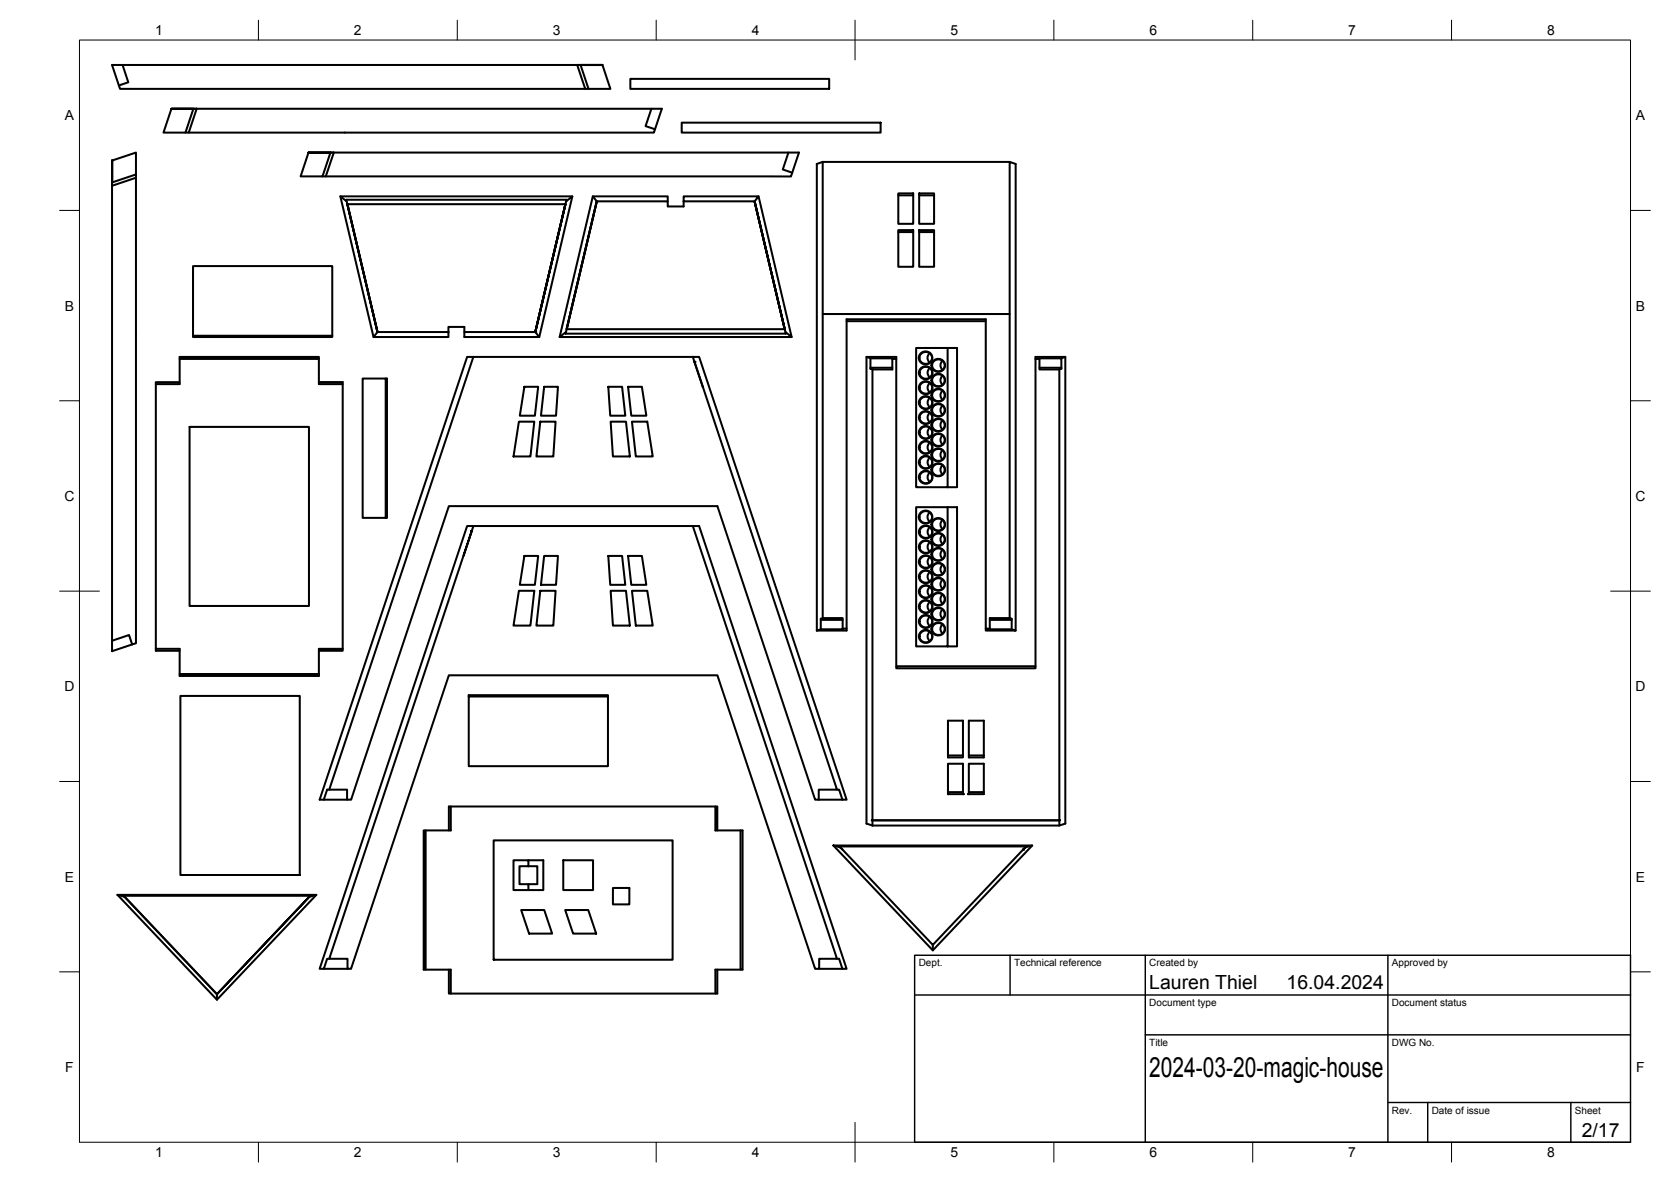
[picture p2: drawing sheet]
<svg xmlns="http://www.w3.org/2000/svg" width="420mm" height="297mm" viewBox="0 0 420 297" stroke-linecap="round" stroke-linejoin="round" font-family="sans-serif">
<!-- layer: Visible -->
<g fill="none" stroke="#000" stroke-width=".51">
<path d="M30.8 16.3l1.5 4.4-2.4 .8 .3 .8h117M145.1 16.3h.9l2 6h-.8zM145.2 16.3h6.3h-5.5h5.5l2 6h-5.5M145.2 16.3h-117l1.7 5.2M158.5 19.8h50v2.5h-50zM48.6 27.3l.8 .1-1.9 5.9h-.9zM49.4 27.3h-6.3l5.5 .1h-5.5l-2 5.9h5.5M49.4 27.3h117l-1.7 5.2M77.6 38.3h5.5zM77.6 38.4l-2 5.9h5.5l2-5.9M77.6 38.3h123.3l-1.7 5.1M77.6 38.3l6.3 .1-2 5.9h-.8"/>
<path d="M163.8 27.3l-1.5 4.4 2.4 .8-.3 .8h-116.9M171.4 30.8h50v2.5h-50zM198.2 38.3l-1.4 4.3 2.4 .8-.3 1-117-.1M28.2 40.4v6.2zM28.2 46.6v117l5-1.6M28.2 40.3v5.6l6-2.1v.9l-6 1.9M34.2 43.8v-5.5l-6 2v5.5M34.2 44.7v117l-1 .3-.8-2.4-4.2 1.4M85.6 49.3l1.5 1.2v-.2M87.1 50.2l55.3 .1-.2 1h-54.9zM87.3 51.3l7.6 32.1M142.2 51.3l-7.6 32.1 7.6-32.1"/>
<path d="M142.2 51.3l-7.6 32.1zM142.2 51.3l-7.6 32.1M143.9 49.3l-1.5 1.2v-.2M149.1 49.3l1 1.3M150.1 50.6l-7.9 33.2v-.3l-1.5 1.2M150.1 50.6l-7.6 32.1h54.8M150.1 50.6l-7.6 32.1M171.9 49.3h18.8l-1 1.3h-17.8zM171.9 50.6v1.3h-4v-1.3h-17.8l-7.6 32.1M189.7 50.6l7.6 32.1M189.7 50.6l7.6 32.1-7.6-32.1M190.7 49.3l8.4 35.4h-58.4l8.4-35.4h18.8v1.3"/>
<path d="M206.9 40.7v38.2h47v-38.2l1.5 .5v117.3M206.9 40.7h47M206.9 40.7l-1.5 .5v117.3M225.9 48.6h3.7v7.6h-3.7zM225.9 57.8h3.7v9.2h-3.7zM225.9 58.3h3.7M225.9 49.1h3.7M231.1 48.6h3.8v7.6h-3.8zM231.1 57.8h3.8v9.2h-3.8zM231.1 58.3h3.8M231.1 49.1h3.8M206.9 78.9v76.4"/>
<path d="M253.9 78.9v76.4M45.2 96h-6v67.1M45.2 90.2h35v-.5h-35v6.8h-6M48.5 84.4h35v.3h-35zM48.5 84.4v-17.5h35v17.5M80.2 90.2v6.3h6v-.5h-6M86.2 96.5v66.6M91.2 95.1h5.8v35h-5.8zM94.9 83.4h17.9v1.3h-18.9zM94.9 83.4l-7.6-32.1 7.6 32.1M97 95.1h.3v35h-.3M112.8 83.4v-1.2h4v2.5h18.8l8.3-35.4h-58.3l8.3 35.4"/>
<path d="M116.8 83.4h17.8M119 89.7h-1.5l-37.1 111.3h7.9l24.6-73.8h67.5l24.6 73.8h.9v-2.6h4.6l-33.8-101.2M131.8 97.2h3.5l-.8 7.3h-3.8zM134.6 83.4l1 1.3M136.8 97.2h3.5l-.5 7.3h-3.8zM153 97.2h3.4l.8 7.3h-3.8zM157.9 97.2h3.5l1.1 7.3h-3.8zM174.2 89.7h-55.2l-36.2 108.7M174.6 91l2.1 6.2M176.7 97.2l-2.1-6.2 .2-.1-.2 .1-.4-1.3h1.6l37.1 111.3h-1.1l-.8-2.6h-.5M176.7 97.2h.1M197.3 82.7l.3 1.1v-.3l1.5 1.2"/>
<path d="M197.6 83.8h-55.4M212.9 80.7h35M217.9 89.7l1 .4M218.9 92.4h5.5M218.9 90.1h5.5v2.7h-5l-.5-.1zM219.4 92.8v114.7M224.4 90.2h1M230.4 87.4h7.9v35h-7.9zM233.8 88.8a1.53 1.53 0 0 0 0 2.3M233.8 92.5a1.53 1.53 0 0 0 0 2.3M233.8 96.3a1.53 1.53 0 0 0 0 2.3M237 90.7a1.54 1.54 0 0 0 0 2.2"/>
<path d="M237 94.4a1.54 1.54 0 0 0 0 2.3M237 98.2a1.54 1.54 0 0 0 0 2.3M238.3 87.4h2.3v35h-2.3M260.4 90.2v77.7h-35v-78.2h-7.5v117.3l1.5 .5M260.4 90.2v-.5h7.5v117.3l-1.5 .5h-47M260.4 90.2l6.4-.1 .1 2.6-.5 .1h-5v-2.6M261.4 92.4h5.5M266.4 92.8v114.7M267.9 89.7l-1.1 .4M47.7 107.3h30v45h-30zM130.5 106h3.8l-.9 8.7h-4.3zM135.8 106h3.9l-.6 8.7h-4.2z"/>
<path d="M153.5 106h3.9l1 8.7h-4.3zM158.9 106h3.9l1.3 8.7h-4.2zM233.8 100a1.53 1.53 0 0 0 0 2.3M233.8 103.7a1.53 1.53 0 0 0 0 2.4M233.8 107.5a1.53 1.53 0 0 0 0 2.3M233.8 111.2a1.53 1.53 0 0 0 0 2.4M233.8 115a1.53 1.53 0 0 0 0 2.4M233.8 118.8a1.53 1.53 0 0 0 0 2.3M237 101.9a1.54 1.54 0 0 0 0 2.3M237 105.7a1.54 1.54 0 0 0 0 2.2M237 109.4a1.54 1.54 0 0 0 0 2.3M237 113.2a1.54 1.54 0 0 0 0 2.2"/>
<path d="M237 116.9a1.54 1.54 0 0 0 0 2.3M118.4 133.4h.2zM118.6 133.4l-2.1 6.3zM118.6 133.4l.4-1.2h-1.5l-37.1 111.3h1.1l.8-2.6h.5M119 132.2h55.2l36.3 108.7h-4.5v2.6h-1l-24.6-73.8h-67.5l-24.6 73.8h-.9v-2.6h-4.6l33.7-101.2M131.8 139.7h3.5l-.8 7.3h-3.8zM136.8 139.7h3.5l-.5 7.3h-3.8zM153 139.7h3.4l.8 7.3h-3.8zM157.9 139.7h3.5l1.1 7.3h-3.8zM174.2 132.2h1.6l37.1 111.3h-1.1l-.8-2.6h-.5M230.4 127.5h7.9v34.9h-7.9zM233.8 128.8a1.53 1.53 0 0 0 0 2.3"/>
<path d="M233.8 132.5a1.53 1.53 0 0 0 0 2.3M233.8 136.3a1.53 1.53 0 0 0 0 2.3M237 130.7a1.54 1.54 0 0 0 0 2.2M237 134.4a1.54 1.54 0 0 0 0 2.3M237 138.2a1.54 1.54 0 0 0 0 2.3M238.3 127.5h2.3v34.9h-2.3M130.5 148.5h3.8l-.9 8.7h-4.3zM135.8 148.5h3.9l-.6 8.7h-4.2zM153.5 148.5h3.9l1 8.7h-4.3zM158.9 148.5h3.9l1.3 8.7h-4.2zM206.4 155.8h5.5M206.4 158.1l-1 .4"/>
<path d="M206.9 155.3h5v2.8h-5.5M206.9 155.3l-.5 .2v2.6M211.9 158h1M233.8 140a1.53 1.53 0 0 0 0 2.4M233.8 143.8a1.53 1.53 0 0 0 0 2.3M233.8 147.5a1.53 1.53 0 0 0 0 2.3M233.8 151.2a1.53 1.53 0 0 0 0 2.4M233.8 155a1.53 1.53 0 0 0 0 2.3M233.8 158.8a1.53 1.53 0 0 0 0 2.3M237 141.9a1.54 1.54 0 0 0 0 2.3M237 145.7a1.54 1.54 0 0 0 0 2.2M237 149.4a1.54 1.54 0 0 0 0 2.3"/>
<path d="M237 153.2a1.54 1.54 0 0 0 0 2.2M237 156.9a1.54 1.54 0 0 0 0 2.3M247.9 158h1v.1h5.5l1 .4h-7.5zM247.9 158v-77.8h-35v78.3h-7.5M248.9 155.8h5.5M253.9 155.3h-5v2.7M253.9 155.3l.5 .2v2.6M45.2 163.5h-6v-.4h6v6.3M45.4 174.9h30v45h-30zM80.2 163.5h6v-.4h-6v6.8h-35v-.5h35M117.9 175h35v17.5h-35v-17.8h35v.3M225.4 167.4h35"/>
<path d="M238.4 191.9h3.7v7.7h.3h-4zM238.4 181.1h3.7v9.2h-3.7zM238.4 189.9h3.7M238.4 199.1h3.7M243.6 191.9h3.8v7.7h-4h.2zM243.6 181.1h3.8v9.2h-3.8zM243.6 189.9h3.8M243.6 199.1h3.8M81.4 201l.9-2.6h5v2.6M107 208.7h6.3v-6h-.4v6M113.3 202.7h66.6M124.1 211.2h45v30h-45z"/>
<path d="M129.1 216.2h3.8v1.5h-2.3v4.5h2.3v1.5h-3.8zM132.9 217.7h2.2v4.5h-2.2M132.9 216.2h3.7v7.5h-3.7M141.6 216.2h7.5v7.5h-7.5zM180.4 208.7v-6h-.5v6h6.8v35h-.5v-35M205.9 201h5.9M209.5 212.5h50l-25 26.3zM209.5 212.5l1.7 .4-.1-.2M211.1 212.7l.7 .8zM211.1 212.7h46.9M211.8 213.5l22.7 24 22.8-24M219.2 206.1h47.3"/>
<path d="M219.2 206.1h.1M258 212.7l-.7 .8zM259.5 212.5l-1.6 .4 .1-.2M266.5 206.1h.1M29.5 224.9h50l-1.6 .4 .1-.2h-46.9l.1 .2zM29.5 224.9l25 26.3 25-26.3M78 225.1l-23.5 24.8zM131 228.7h5.8l2 5.9h-5.8zM142.1 228.7h5.8l2 5.9h-5.8zM154.1 223.1h4.1v4.2h-4.1zM234.5 237.5v1.3M54.5 249.8l-23.4-24.7 23.4 24.8v1.3"/>
<path d="M81.5 243.5h5.9M107 243.7v-35h-.5v35h6.8v6M112.9 243.7v6h67M180.4 243.7v6h-.5v-6h6.3M206 243.5h5.8"/>
<circle cx="232.7" cy="89.9" r="1.67"/>
<circle cx="232.7" cy="97.4" r="1.66"/>
<circle cx="232.7" cy="93.7" r="1.66"/>
<circle cx="232.7" cy="89.9" r="1.54"/>
<circle cx="232.8" cy="97.4" r="1.54"/>
<circle cx="232.8" cy="93.7" r="1.54"/>
<circle cx="235.9" cy="95.6" r="1.66"/>
<circle cx="235.9" cy="99.3" r="1.66"/>
<circle cx="235.9" cy="91.8" r="1.67"/>
<circle cx="235.9" cy="91.8" r="1.54"/>
<circle cx="235.9" cy="95.6" r="1.54"/>
<circle cx="235.9" cy="99.3" r="1.54"/>
<circle cx="232.7" cy="119.9" r="1.66"/>
<circle cx="232.7" cy="116.2" r="1.66"/>
<circle cx="232.7" cy="112.4" r="1.67"/>
<circle cx="232.7" cy="101.2" r="1.67"/>
<circle cx="232.7" cy="108.7" r="1.67"/>
<circle cx="232.7" cy="104.9" r="1.67"/>
<circle cx="232.8" cy="101.2" r="1.53"/>
<circle cx="232.8" cy="119.9" r="1.54"/>
<circle cx="232.8" cy="116.2" r="1.54"/>
<circle cx="232.8" cy="112.4" r="1.54"/>
<circle cx="232.8" cy="104.9" r="1.54"/>
<circle cx="232.8" cy="108.7" r="1.54"/>
<circle cx="235.9" cy="118.1" r="1.66"/>
<circle cx="235.9" cy="114.3" r="1.67"/>
<circle cx="235.9" cy="103.1" r="1.67"/>
<circle cx="235.9" cy="106.8" r="1.67"/>
<circle cx="235.9" cy="110.6" r="1.67"/>
<circle cx="235.9" cy="103.1" r="1.53"/>
<circle cx="235.9" cy="106.8" r="1.54"/>
<circle cx="235.9" cy="114.3" r="1.54"/>
<circle cx="235.9" cy="110.6" r="1.54"/>
<circle cx="235.9" cy="118.1" r="1.54"/>
<circle cx="232.7" cy="129.9" r="1.66"/>
<circle cx="232.7" cy="137.4" r="1.66"/>
<circle cx="232.7" cy="133.7" r="1.67"/>
<circle cx="232.7" cy="129.9" r="1.54"/>
<circle cx="232.8" cy="137.4" r="1.54"/>
<circle cx="232.8" cy="133.7" r="1.54"/>
<circle cx="235.9" cy="139.3" r="1.66"/>
<circle cx="235.9" cy="131.8" r="1.67"/>
<circle cx="235.9" cy="135.6" r="1.67"/>
<circle cx="235.9" cy="135.6" r="1.54"/>
<circle cx="235.9" cy="131.8" r="1.54"/>
<circle cx="235.9" cy="139.3" r="1.54"/>
<circle cx="232.7" cy="159.9" r="1.66"/>
<circle cx="232.7" cy="141.2" r="1.66"/>
<circle cx="232.7" cy="152.4" r="1.67"/>
<circle cx="232.7" cy="156.2" r="1.67"/>
<circle cx="232.7" cy="144.9" r="1.67"/>
<circle cx="232.7" cy="148.7" r="1.67"/>
<circle cx="232.8" cy="144.9" r="1.53"/>
<circle cx="232.8" cy="159.9" r="1.54"/>
<circle cx="232.8" cy="141.2" r="1.54"/>
<circle cx="232.8" cy="152.4" r="1.54"/>
<circle cx="232.8" cy="148.7" r="1.54"/>
<circle cx="232.8" cy="156.2" r="1.54"/>
<circle cx="235.9" cy="143.1" r="1.66"/>
<circle cx="235.9" cy="146.8" r="1.67"/>
<circle cx="235.9" cy="150.6" r="1.67"/>
<circle cx="235.9" cy="154.3" r="1.67"/>
<circle cx="235.9" cy="158.1" r="1.67"/>
<circle cx="235.9" cy="146.8" r="1.53"/>
<circle cx="235.9" cy="154.3" r="1.54"/>
<circle cx="235.9" cy="150.6" r="1.54"/>
<circle cx="235.9" cy="158.1" r="1.54"/>
<circle cx="235.9" cy="143.1" r="1.54"/>
</g>
<g fill="#000">
<circle cx="77.6" cy="38.3" r=".25"/>
<circle cx="28.2" cy="40.3" r=".25"/>
<circle cx="87.3" cy="51.3" r=".25"/>
<circle cx="134.6" cy="83.4" r=".25"/>
<circle cx="174.6" cy="91" r=".25"/>
<circle cx="238.4" cy="199.6" r=".25"/>
<circle cx="257.3" cy="213.5" r=".25"/>
</g>
<!-- layer: BORDER -->
<g fill="none" stroke="#000" stroke-width=".25">
<path d="M20 10.1h390v276.9h-390zM65 5.1v5M115 5.1v5M165 5.1v5M215 5.1v10M265 5.1v5M315 5.1v5M365 5.1v5M15 52.9h5M410 52.9h5M15 100.7h5M410 100.7h5"/>
<path d="M15 148.6h10M405 148.6h10M15 196.4h5M410 196.4h5M15 244.2h5M410 244.2h5M65 287v5M115 287v5M165 287v5M215 282.1v9.9M265 287v5M315 287v5"/>
<path d="M365 287v5"/>
</g>
<!-- layer: TITLEBLOCK -->
<path d="M230 240.1h180v46.9h-180zM230 250h180M254 240.1v9.9M288 240.1v46.9M349 240.1v46.9M288 260.1h122M349 277.1h61M359 277.1v9.9M395 277.1v9.9" fill="none" stroke="#000" stroke-width=".36"/>
<text font-size="7" x="289" y="270.6">2024-03-20-magic-house</text>
<g font-size="4.9">
<text x="289" y="248.5">Lauren Thiel</text>
<text x="323.5" y="248.5">16.04.2024</text>
<text x="397.7" y="285.7">2/17</text>
</g>
<g font-size="3.5">
<text x="39" y="8.8">1</text>
<text x="89" y="8.8">2</text>
<text x="139" y="8.8">3</text>
<text x="189" y="8.8">4</text>
<text x="239" y="8.8">5</text>
<text x="289" y="8.8">6</text>
<text x="339" y="8.8">7</text>
<text x="389" y="8.8">8</text>
<text x="16.3" y="30.2">A</text>
<text x="411.3" y="30.2">A</text>
<text x="16.3" y="78">B</text>
<text x="411.3" y="78">B</text>
<text x="16.2" y="125.9">C</text>
<text x="411.2" y="125.9">C</text>
<text x="16.2" y="173.7">D</text>
<text x="411.2" y="173.7">D</text>
<text x="16.3" y="221.6">E</text>
<text x="411.3" y="221.6">E</text>
<text x="16.4" y="269.4">F</text>
<text x="411.4" y="269.4">F</text>
<text x="39" y="290.8">1</text>
<text x="89" y="290.8">2</text>
<text x="139" y="290.8">3</text>
<text x="189" y="290.8">4</text>
<text x="239" y="290.8">5</text>
<text x="289" y="290.8">6</text>
<text x="339" y="290.8">7</text>
<text x="389" y="290.8">8</text>
</g>
<g font-size="2.5">
<text x="231" y="242.9">Dept.</text>
<text x="255" y="242.9">Technical reference</text>
<text x="289" y="242.9">Created by</text>
<text x="350" y="242.9">Approved by</text>
<text x="289" y="252.8">Document type</text>
<text x="350" y="252.8">Document status</text>
<text x="289" y="262.9">Title</text>
<text x="350" y="262.9">DWG No.</text>
<text x="350" y="279.9">Rev.</text>
<text x="360" y="279.9">Date of issue</text>
<text x="396" y="279.9">Sheet</text>
</g>
</svg>
